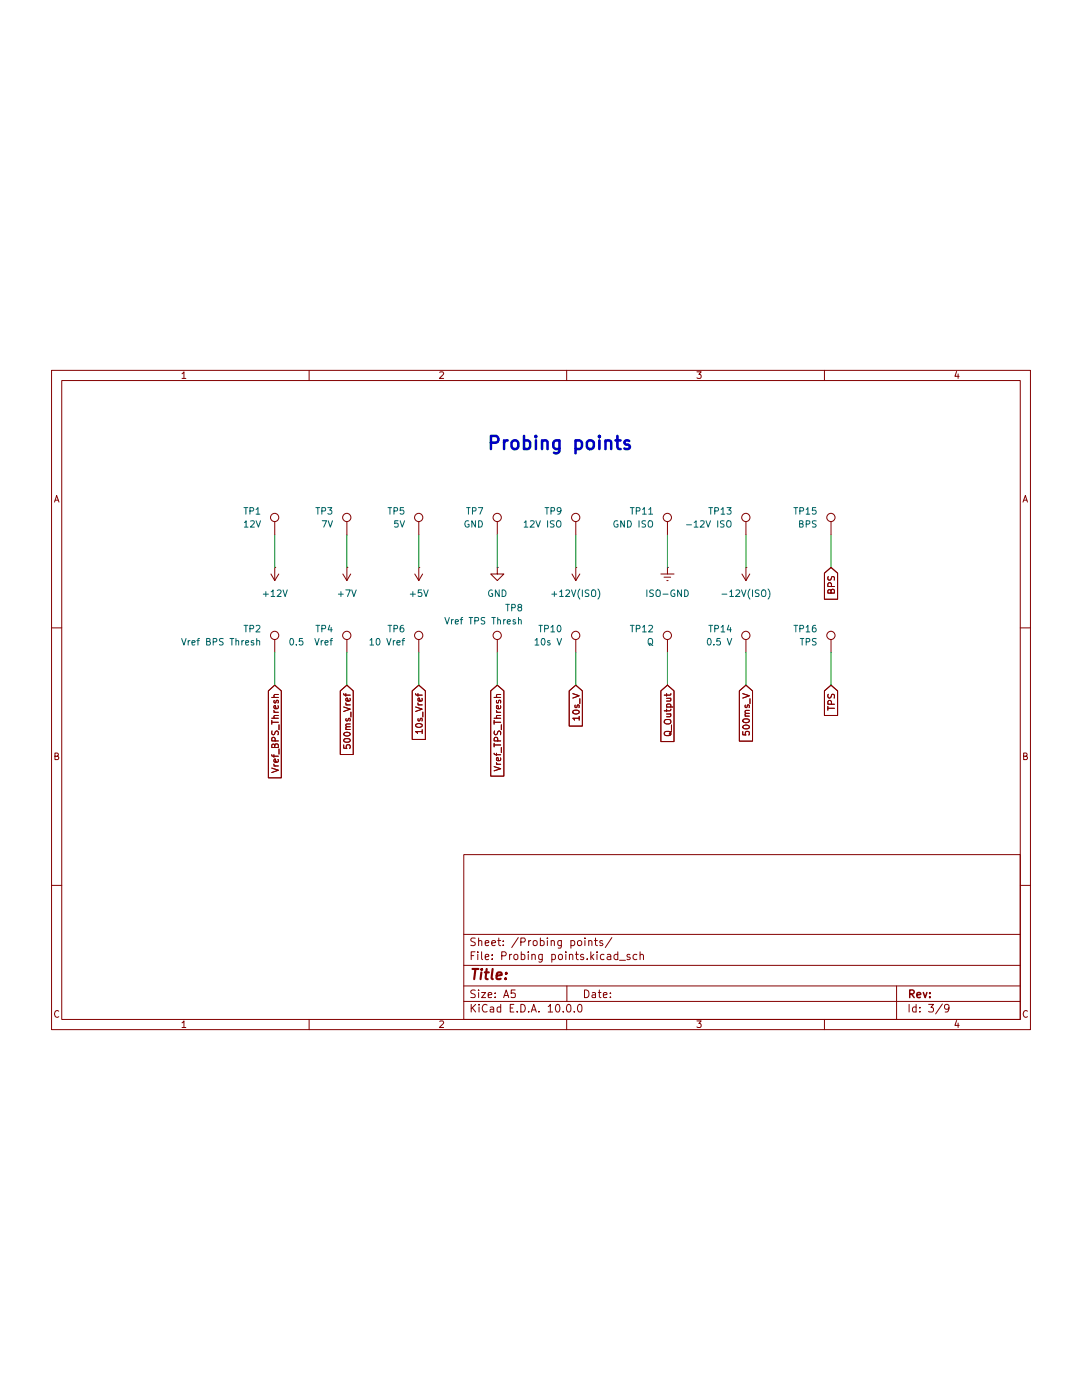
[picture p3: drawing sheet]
(kicad_sch
 (version 20260306)
 (generator "eeschema")
 (generator_version "10.0")
 (paper "A5")
 (lib_symbols
  (symbol "Connector:TestPoint"
   (pin_numbers (hide yes))
   (pin_names
    (offset 0.762) (hide yes)) (exclude_from_sim no) (in_bom yes) (on_board yes)
   (in_pos_files yes)
   (duplicate_pin_numbers_are_jumpers no)
   (property "Reference" "TP" (at 0 6.858 0) (show_name no) (do_not_autoplace no) (effects (font (size 1.27 1.27))))
   (property "Value" "TestPoint" (at 0 5.08 0) (show_name no) (do_not_autoplace no) (effects (font (size 1.27 1.27))))
   (property "Footprint" "" (at 5.08 0 0) (show_name no) (do_not_autoplace no) (hide yes) (effects (font (size 1.27 1.27))))
   (property "Datasheet" "" (at 5.08 0 0) (show_name no) (do_not_autoplace no) (hide yes) (effects (font (size 1.27 1.27))))
   (property "Description" "test point" (at 0 0 0) (show_name no) (do_not_autoplace no) (hide yes) (effects (font (size 1.27 1.27))))
   (symbol "TestPoint_0_1"
    (circle (center 0 3.302) (radius 0.762) (stroke (width 0) (type default)) (fill (type none))))
   (symbol "TestPoint_1_1"
    (pin passive line (at 0 0 90) (length 2.54) (name "1" (effects (font (size 1.27 1.27)))) (number "1" (effects (font (size 1.27 1.27))))))
   (embedded_fonts no))
  (symbol "power:+12V"
   (power global)
   (pin_numbers (hide yes))
   (pin_names
    (offset 0) (hide yes)) (exclude_from_sim no) (in_bom yes) (on_board yes)
   (in_pos_files yes)
   (duplicate_pin_numbers_are_jumpers no)
   (property "Reference" "#PWR" (at 0 -3.81 0) (show_name no) (do_not_autoplace no) (hide yes) (effects (font (size 1.27 1.27))))
   (property "Value" "+12V" (at 0 3.556 0) (show_name no) (do_not_autoplace no) (effects (font (size 1.27 1.27))))
   (property "Footprint" "" (at 0 0 0) (show_name no) (do_not_autoplace no) (hide yes) (effects (font (size 1.27 1.27))))
   (property "Datasheet" "" (at 0 0 0) (show_name no) (do_not_autoplace no) (hide yes) (effects (font (size 1.27 1.27))))
   (property "Description" "Power symbol creates a global label with name \"+12V\"" (at 0 0 0) (show_name no) (do_not_autoplace no) (hide yes) (effects (font (size 1.27 1.27))))
   (symbol "+12V_0_1"
    (polyline (pts (xy -0.762 1.27) (xy 0 2.54)) (stroke (width 0) (type default)) (fill (type none)))
    (polyline (pts (xy 0 2.54) (xy 0.762 1.27)) (stroke (width 0) (type default)) (fill (type none)))
    (polyline (pts (xy 0 0) (xy 0 2.54)) (stroke (width 0) (type default)) (fill (type none))))
   (symbol "+12V_1_1"
    (pin power_in line (at 0 0 90) (length 0) (name "" (effects (font (size 1.27 1.27)))) (number "1" (effects (font (size 1.27 1.27))))))
   (embedded_fonts no))
  (symbol "power:+5V"
   (power global)
   (pin_numbers (hide yes))
   (pin_names
    (offset 0) (hide yes)) (exclude_from_sim no) (in_bom yes) (on_board yes)
   (in_pos_files yes)
   (duplicate_pin_numbers_are_jumpers no)
   (property "Reference" "#PWR" (at 0 -3.81 0) (show_name no) (do_not_autoplace no) (hide yes) (effects (font (size 1.27 1.27))))
   (property "Value" "+5V" (at 0 3.556 0) (show_name no) (do_not_autoplace no) (effects (font (size 1.27 1.27))))
   (property "Footprint" "" (at 0 0 0) (show_name no) (do_not_autoplace no) (hide yes) (effects (font (size 1.27 1.27))))
   (property "Datasheet" "" (at 0 0 0) (show_name no) (do_not_autoplace no) (hide yes) (effects (font (size 1.27 1.27))))
   (property "Description" "Power symbol creates a global label with name \"+5V\"" (at 0 0 0) (show_name no) (do_not_autoplace no) (hide yes) (effects (font (size 1.27 1.27))))
   (symbol "+5V_0_1"
    (polyline (pts (xy -0.762 1.27) (xy 0 2.54)) (stroke (width 0) (type default)) (fill (type none)))
    (polyline (pts (xy 0 2.54) (xy 0.762 1.27)) (stroke (width 0) (type default)) (fill (type none)))
    (polyline (pts (xy 0 0) (xy 0 2.54)) (stroke (width 0) (type default)) (fill (type none))))
   (symbol "+5V_1_1"
    (pin power_in line (at 0 0 90) (length 0) (name "" (effects (font (size 1.27 1.27)))) (number "1" (effects (font (size 1.27 1.27))))))
   (embedded_fonts no))
  (symbol "power:GND"
   (power global)
   (pin_numbers (hide yes))
   (pin_names
    (offset 0) (hide yes)) (exclude_from_sim no) (in_bom yes) (on_board yes)
   (in_pos_files yes)
   (duplicate_pin_numbers_are_jumpers no)
   (property "Reference" "#PWR" (at 0 -6.35 0) (show_name no) (do_not_autoplace no) (hide yes) (effects (font (size 1.27 1.27))))
   (property "Value" "GND" (at 0 -3.81 0) (show_name no) (do_not_autoplace no) (effects (font (size 1.27 1.27))))
   (property "Footprint" "" (at 0 0 0) (show_name no) (do_not_autoplace no) (hide yes) (effects (font (size 1.27 1.27))))
   (property "Datasheet" "" (at 0 0 0) (show_name no) (do_not_autoplace no) (hide yes) (effects (font (size 1.27 1.27))))
   (property "Description" "Power symbol creates a global label with name \"GND\" , ground" (at 0 0 0) (show_name no) (do_not_autoplace no) (hide yes) (effects (font (size 1.27 1.27))))
   (symbol "GND_0_1"
    (polyline (pts (xy 0 0) (xy 0 -1.27) (xy 1.27 -1.27) (xy 0 -2.54) (xy -1.27 -1.27) (xy 0 -1.27)) (stroke (width 0) (type default)) (fill (type none))))
   (symbol "GND_1_1"
    (pin power_in line (at 0 0 270) (length 0) (name "" (effects (font (size 1.27 1.27)))) (number "1" (effects (font (size 1.27 1.27))))))
   (embedded_fonts no))
  (symbol "power:GNDREF"
   (power global)
   (pin_numbers (hide yes))
   (pin_names
    (offset 0) (hide yes)) (exclude_from_sim no) (in_bom yes) (on_board yes)
   (in_pos_files yes)
   (duplicate_pin_numbers_are_jumpers no)
   (property "Reference" "#PWR" (at 0 -6.35 0) (show_name no) (do_not_autoplace no) (hide yes) (effects (font (size 1.27 1.27))))
   (property "Value" "GNDREF" (at 0 -3.81 0) (show_name no) (do_not_autoplace no) (effects (font (size 1.27 1.27))))
   (property "Footprint" "" (at 0 0 0) (show_name no) (do_not_autoplace no) (hide yes) (effects (font (size 1.27 1.27))))
   (property "Datasheet" "" (at 0 0 0) (show_name no) (do_not_autoplace no) (hide yes) (effects (font (size 1.27 1.27))))
   (property "Description" "Power symbol creates a global label with name \"GNDREF\" , reference supply ground" (at 0 0 0) (show_name no) (do_not_autoplace no) (hide yes) (effects (font (size 1.27 1.27))))
   (symbol "GNDREF_0_1"
    (polyline (pts (xy -0.635 -1.905) (xy 0.635 -1.905)) (stroke (width 0) (type default)) (fill (type none)))
    (polyline (pts (xy -0.127 -2.54) (xy 0.127 -2.54)) (stroke (width 0) (type default)) (fill (type none)))
    (polyline (pts (xy 0 -1.27) (xy 0 0)) (stroke (width 0) (type default)) (fill (type none)))
    (polyline (pts (xy 1.27 -1.27) (xy -1.27 -1.27)) (stroke (width 0) (type default)) (fill (type none))))
   (symbol "GNDREF_1_1"
    (pin power_in line (at 0 0 270) (length 0) (name "" (effects (font (size 1.27 1.27)))) (number "1" (effects (font (size 1.27 1.27))))))
   (embedded_fonts no)))
 (text "Probing points\n"
  (exclude_from_sim no)
  (at 108.712 24.384 0)
  (effects (font (size 2.54 2.54) (thickness 0.508)
    (bold yes))))
 (wire
  (pts (xy 96.52 71.12) (xy 96.52 64.77))
  (stroke (width 0) (type default)))
 (wire
  (pts (xy 144.78 41.91) (xy 144.78 48.26))
  (stroke (width 0) (type default)))
 (wire
  (pts (xy 161.29 71.12) (xy 161.29 64.77))
  (stroke (width 0) (type default)))
 (wire
  (pts (xy 129.54 64.77) (xy 129.54 71.12))
  (stroke (width 0) (type default)))
 (wire
  (pts (xy 81.28 48.26) (xy 81.28 41.91))
  (stroke (width 0) (type default)))
 (wire
  (pts (xy 81.28 71.12) (xy 81.28 64.77))
  (stroke (width 0) (type default)))
 (wire
  (pts (xy 96.52 48.26) (xy 96.52 41.91))
  (stroke (width 0) (type default)))
 (wire
  (pts (xy 144.78 64.77) (xy 144.78 71.12))
  (stroke (width 0) (type default)))
 (wire
  (pts (xy 111.76 64.77) (xy 111.76 71.12))
  (stroke (width 0) (type default)))
 (wire
  (pts (xy 129.54 41.91) (xy 129.54 48.26))
  (stroke (width 0) (type default)))
 (wire
  (pts (xy 67.31 48.26) (xy 67.31 41.91))
  (stroke (width 0) (type default)))
 (wire
  (pts (xy 53.34 48.26) (xy 53.34 41.91))
  (stroke (width 0) (type default)))
 (wire
  (pts (xy 161.29 48.26) (xy 161.29 41.91))
  (stroke (width 0) (type default)))
 (wire
  (pts (xy 111.76 41.91) (xy 111.76 48.26))
  (stroke (width 0) (type default)))
 (wire
  (pts (xy 67.31 71.12) (xy 67.31 64.77))
  (stroke (width 0) (type default)))
 (wire
  (pts (xy 53.34 71.12) (xy 53.34 64.77))
  (stroke (width 0) (type default)))
 (global_label "500ms_Vref"
  (shape input)
  (at 67.31 71.12 270)
  (fields_autoplaced yes)
  (effects (font (size 1.27 1.27)) (justify right))
  (property "Intersheetrefs" "${INTERSHEET_REFS}" (at 67.31 85.1118 90) (hide yes) (show_name no) (do_not_autoplace no) (effects (font (size 1.27 1.27)) (justify right))))
 (global_label "TPS"
  (shape input)
  (at 161.29 71.12 270)
  (fields_autoplaced yes)
  (effects (font (size 1.27 1.27)) (justify right))
  (property "Intersheetrefs" "${INTERSHEET_REFS}" (at 161.29 77.5523 90) (hide yes) (show_name no) (do_not_autoplace no) (effects (font (size 1.27 1.27)) (justify right))))
 (global_label "BPS"
  (shape input)
  (at 161.29 48.26 270)
  (fields_autoplaced yes)
  (effects (font (size 1.27 1.27)) (justify right))
  (property "Intersheetrefs" "${INTERSHEET_REFS}" (at 161.29 54.9947 90) (hide yes) (show_name no) (do_not_autoplace no) (effects (font (size 1.27 1.27)) (justify right))))
 (global_label "10s_V"
  (shape input)
  (at 111.76 71.12 270)
  (fields_autoplaced yes)
  (effects (font (size 1.27 1.27)) (justify right))
  (property "Intersheetrefs" "${INTERSHEET_REFS}" (at 111.76 79.6085 90) (hide yes) (show_name no) (do_not_autoplace no) (effects (font (size 1.27 1.27)) (justify right))))
 (global_label "Vref_TPS_Thresh"
  (shape input)
  (at 96.52 71.12 270)
  (fields_autoplaced yes)
  (effects (font (size 1.27 1.27)) (justify right))
  (property "Intersheetrefs" "${INTERSHEET_REFS}" (at 96.52 89.3451 90) (hide yes) (show_name no) (do_not_autoplace no) (effects (font (size 1.27 1.27)) (justify right))))
 (global_label "Vref_BPS_Thresh"
  (shape input)
  (at 53.34 71.12 270)
  (fields_autoplaced yes)
  (effects (font (size 1.27 1.27)) (justify right))
  (property "Intersheetrefs" "${INTERSHEET_REFS}" (at 53.34 89.6475 90) (hide yes) (show_name no) (do_not_autoplace no) (effects (font (size 1.27 1.27)) (justify right))))
 (global_label "500ms_V"
  (shape input)
  (at 144.78 71.12 270)
  (fields_autoplaced yes)
  (effects (font (size 1.27 1.27)) (justify right))
  (property "Intersheetrefs" "${INTERSHEET_REFS}" (at 144.78 82.5113 90) (hide yes) (show_name no) (do_not_autoplace no) (effects (font (size 1.27 1.27)) (justify right))))
 (global_label "Q_Output"
  (shape input)
  (at 129.54 71.12 270)
  (fields_autoplaced yes)
  (effects (font (size 1.27 1.27)) (justify right))
  (property "Intersheetrefs" "${INTERSHEET_REFS}" (at 129.54 82.6322 90) (hide yes) (show_name no) (do_not_autoplace no) (effects (font (size 1.27 1.27)) (justify right))))
 (global_label "10s_Vref"
  (shape input)
  (at 81.28 71.12 270)
  (fields_autoplaced yes)
  (effects (font (size 1.27 1.27)) (justify right))
  (property "Intersheetrefs" "${INTERSHEET_REFS}" (at 81.28 82.209 90) (hide yes) (show_name no) (do_not_autoplace no) (effects (font (size 1.27 1.27)) (justify right))))
 (symbol
  (lib_id "Connector:TestPoint")
  (at 81.28 41.91 0)
  (mirror y)
  (unit 1)
  (body_style 1)
  (exclude_from_sim no)
  (in_bom yes)
  (on_board yes)
  (in_pos_files yes)
  (dnp no)
  (property "Reference" "TP5" (at 78.74 37.3379 0) (show_name no) (do_not_autoplace no) (effects (font (size 1.27 1.27)) (justify left)))
  (property "Value" "5V" (at 78.74 39.8779 0) (show_name no) (do_not_autoplace no) (effects (font (size 1.27 1.27)) (justify left)))
  (property "Footprint" "TestPoint:TestPoint_Pad_D1.0mm" (at 76.2 41.91 0) (hide yes) (show_name no) (do_not_autoplace no) (effects (font (size 1.27 1.27))))
  (property "Datasheet" "" (at 76.2 41.91 0) (hide yes) (show_name no) (do_not_autoplace no) (effects (font (size 1.27 1.27))))
  (property "Description" "test point" (at 81.28 41.91 0) (hide yes) (show_name no) (do_not_autoplace no) (effects (font (size 1.27 1.27))))
  (property "Sim.Type" "" (at 81.28 41.91 0) (hide yes) (show_name no) (do_not_autoplace no) (effects (font (size 1.27 1.27))))
  (pin "1"))
 (symbol
  (lib_id "Connector:TestPoint")
  (at 144.78 64.77 0)
  (mirror y)
  (unit 1)
  (body_style 1)
  (exclude_from_sim no)
  (in_bom yes)
  (on_board yes)
  (in_pos_files yes)
  (dnp no)
  (property "Reference" "TP14" (at 142.24 60.1979 0) (show_name no) (do_not_autoplace no) (effects (font (size 1.27 1.27)) (justify left)))
  (property "Value" "0.5 V" (at 142.24 62.7379 0) (show_name no) (do_not_autoplace no) (effects (font (size 1.27 1.27)) (justify left)))
  (property "Footprint" "TestPoint:TestPoint_Pad_D1.0mm" (at 139.7 64.77 0) (hide yes) (show_name no) (do_not_autoplace no) (effects (font (size 1.27 1.27))))
  (property "Datasheet" "" (at 139.7 64.77 0) (hide yes) (show_name no) (do_not_autoplace no) (effects (font (size 1.27 1.27))))
  (property "Description" "test point" (at 144.78 64.77 0) (hide yes) (show_name no) (do_not_autoplace no) (effects (font (size 1.27 1.27))))
  (property "Sim.Type" "" (at 144.78 64.77 0) (hide yes) (show_name no) (do_not_autoplace no) (effects (font (size 1.27 1.27))))
  (pin "1"))
 (symbol
  (lib_id "Connector:TestPoint")
  (at 81.28 64.77 0)
  (mirror y)
  (unit 1)
  (body_style 1)
  (exclude_from_sim no)
  (in_bom yes)
  (on_board yes)
  (in_pos_files yes)
  (dnp no)
  (property "Reference" "TP6" (at 78.74 60.1979 0) (show_name no) (do_not_autoplace no) (effects (font (size 1.27 1.27)) (justify left)))
  (property "Value" "10 Vref" (at 78.74 62.7379 0) (show_name no) (do_not_autoplace no) (effects (font (size 1.27 1.27)) (justify left)))
  (property "Footprint" "TestPoint:TestPoint_Pad_D1.0mm" (at 76.2 64.77 0) (hide yes) (show_name no) (do_not_autoplace no) (effects (font (size 1.27 1.27))))
  (property "Datasheet" "" (at 76.2 64.77 0) (hide yes) (show_name no) (do_not_autoplace no) (effects (font (size 1.27 1.27))))
  (property "Description" "test point" (at 81.28 64.77 0) (hide yes) (show_name no) (do_not_autoplace no) (effects (font (size 1.27 1.27))))
  (property "Sim.Type" "" (at 81.28 64.77 0) (hide yes) (show_name no) (do_not_autoplace no) (effects (font (size 1.27 1.27))))
  (pin "1"))
 (symbol
  (lib_id "Connector:TestPoint")
  (at 161.29 64.77 0)
  (mirror y)
  (unit 1)
  (body_style 1)
  (exclude_from_sim no)
  (in_bom yes)
  (on_board yes)
  (in_pos_files yes)
  (dnp no)
  (property "Reference" "TP16" (at 158.75 60.1979 0) (show_name no) (do_not_autoplace no) (effects (font (size 1.27 1.27)) (justify left)))
  (property "Value" "TPS" (at 158.75 62.7379 0) (show_name no) (do_not_autoplace no) (effects (font (size 1.27 1.27)) (justify left)))
  (property "Footprint" "TestPoint:TestPoint_Pad_D1.0mm" (at 156.21 64.77 0) (hide yes) (show_name no) (do_not_autoplace no) (effects (font (size 1.27 1.27))))
  (property "Datasheet" "" (at 156.21 64.77 0) (hide yes) (show_name no) (do_not_autoplace no) (effects (font (size 1.27 1.27))))
  (property "Description" "test point" (at 161.29 64.77 0) (hide yes) (show_name no) (do_not_autoplace no) (effects (font (size 1.27 1.27))))
  (property "Sim.Type" "" (at 161.29 64.77 0) (hide yes) (show_name no) (do_not_autoplace no) (effects (font (size 1.27 1.27))))
  (pin "1"))
 (symbol
  (lib_id "power:GNDREF")
  (at 129.54 48.26 0)
  (mirror y)
  (unit 1)
  (body_style 1)
  (exclude_from_sim no)
  (in_bom yes)
  (on_board yes)
  (in_pos_files yes)
  (dnp no)
  (fields_autoplaced yes)
  (property "Reference" "#PWR036" (at 129.54 54.61 0) (hide yes) (show_name no) (do_not_autoplace no) (effects (font (size 1.27 1.27))))
  (property "Value" "ISO-GND" (at 129.54 53.34 0) (show_name no) (do_not_autoplace no) (effects (font (size 1.27 1.27))))
  (property "Footprint" "" (at 129.54 48.26 0) (hide yes) (show_name no) (do_not_autoplace no) (effects (font (size 1.27 1.27))))
  (property "Datasheet" "" (at 129.54 48.26 0) (hide yes) (show_name no) (do_not_autoplace no) (effects (font (size 1.27 1.27))))
  (property "Description" "Power symbol creates a global label with name \"GNDREF\" , reference supply ground" (at 129.54 48.26 0) (hide yes) (show_name no) (do_not_autoplace no) (effects (font (size 1.27 1.27))))
  (pin "1"))
 (symbol
  (lib_id "Connector:TestPoint")
  (at 53.34 64.77 0)
  (mirror y)
  (unit 1)
  (body_style 1)
  (exclude_from_sim no)
  (in_bom yes)
  (on_board yes)
  (in_pos_files yes)
  (dnp no)
  (property "Reference" "TP2" (at 50.8 60.1979 0) (show_name no) (do_not_autoplace no) (effects (font (size 1.27 1.27)) (justify left)))
  (property "Value" "Vref BPS Thresh" (at 50.8 62.7379 0) (show_name no) (do_not_autoplace no) (effects (font (size 1.27 1.27)) (justify left)))
  (property "Footprint" "TestPoint:TestPoint_Pad_D1.0mm" (at 48.26 64.77 0) (hide yes) (show_name no) (do_not_autoplace no) (effects (font (size 1.27 1.27))))
  (property "Datasheet" "" (at 48.26 64.77 0) (hide yes) (show_name no) (do_not_autoplace no) (effects (font (size 1.27 1.27))))
  (property "Description" "test point" (at 53.34 64.77 0) (hide yes) (show_name no) (do_not_autoplace no) (effects (font (size 1.27 1.27))))
  (property "Sim.Type" "" (at 53.34 64.77 0) (hide yes) (show_name no) (do_not_autoplace no) (effects (font (size 1.27 1.27))))
  (pin "1"))
 (symbol
  (lib_id "Connector:TestPoint")
  (at 111.76 41.91 0)
  (mirror y)
  (unit 1)
  (body_style 1)
  (exclude_from_sim no)
  (in_bom yes)
  (on_board yes)
  (in_pos_files yes)
  (dnp no)
  (property "Reference" "TP9" (at 109.22 37.3379 0) (show_name no) (do_not_autoplace no) (effects (font (size 1.27 1.27)) (justify left)))
  (property "Value" "12V ISO" (at 109.22 39.8779 0) (show_name no) (do_not_autoplace no) (effects (font (size 1.27 1.27)) (justify left)))
  (property "Footprint" "TestPoint:TestPoint_Pad_D1.0mm" (at 106.68 41.91 0) (hide yes) (show_name no) (do_not_autoplace no) (effects (font (size 1.27 1.27))))
  (property "Datasheet" "" (at 106.68 41.91 0) (hide yes) (show_name no) (do_not_autoplace no) (effects (font (size 1.27 1.27))))
  (property "Description" "test point" (at 111.76 41.91 0) (hide yes) (show_name no) (do_not_autoplace no) (effects (font (size 1.27 1.27))))
  (property "Sim.Type" "" (at 111.76 41.91 0) (hide yes) (show_name no) (do_not_autoplace no) (effects (font (size 1.27 1.27))))
  (pin "1"))
 (symbol
  (lib_id "power:+12V")
  (at 111.76 48.26 0)
  (mirror x)
  (unit 1)
  (body_style 1)
  (exclude_from_sim no)
  (in_bom yes)
  (on_board yes)
  (in_pos_files yes)
  (dnp no)
  (fields_autoplaced yes)
  (property "Reference" "#PWR035" (at 111.76 44.45 0) (hide yes) (show_name no) (do_not_autoplace no) (effects (font (size 1.27 1.27))))
  (property "Value" "+12V(ISO)" (at 111.76 53.34 0) (show_name no) (do_not_autoplace no) (effects (font (size 1.27 1.27))))
  (property "Footprint" "" (at 111.76 48.26 0) (hide yes) (show_name no) (do_not_autoplace no) (effects (font (size 1.27 1.27))))
  (property "Datasheet" "" (at 111.76 48.26 0) (hide yes) (show_name no) (do_not_autoplace no) (effects (font (size 1.27 1.27))))
  (property "Description" "Power symbol creates a global label with name \"+12V\"" (at 111.76 48.26 0) (hide yes) (show_name no) (do_not_autoplace no) (effects (font (size 1.27 1.27))))
  (pin "1"))
 (symbol
  (lib_id "Connector:TestPoint")
  (at 96.52 41.91 0)
  (mirror y)
  (unit 1)
  (body_style 1)
  (exclude_from_sim no)
  (in_bom yes)
  (on_board yes)
  (in_pos_files yes)
  (dnp no)
  (property "Reference" "TP7" (at 93.98 37.3379 0) (show_name no) (do_not_autoplace no) (effects (font (size 1.27 1.27)) (justify left)))
  (property "Value" "GND" (at 93.98 39.8779 0) (show_name no) (do_not_autoplace no) (effects (font (size 1.27 1.27)) (justify left)))
  (property "Footprint" "TestPoint:TestPoint_Pad_D1.0mm" (at 91.44 41.91 0) (hide yes) (show_name no) (do_not_autoplace no) (effects (font (size 1.27 1.27))))
  (property "Datasheet" "" (at 91.44 41.91 0) (hide yes) (show_name no) (do_not_autoplace no) (effects (font (size 1.27 1.27))))
  (property "Description" "test point" (at 96.52 41.91 0) (hide yes) (show_name no) (do_not_autoplace no) (effects (font (size 1.27 1.27))))
  (property "Sim.Type" "" (at 96.52 41.91 0) (hide yes) (show_name no) (do_not_autoplace no) (effects (font (size 1.27 1.27))))
  (pin "1"))
 (symbol
  (lib_id "Connector:TestPoint")
  (at 144.78 41.91 0)
  (mirror y)
  (unit 1)
  (body_style 1)
  (exclude_from_sim no)
  (in_bom yes)
  (on_board yes)
  (in_pos_files yes)
  (dnp no)
  (property "Reference" "TP13" (at 142.24 37.3379 0) (show_name no) (do_not_autoplace no) (effects (font (size 1.27 1.27)) (justify left)))
  (property "Value" "-12V ISO" (at 142.24 39.8779 0) (show_name no) (do_not_autoplace no) (effects (font (size 1.27 1.27)) (justify left)))
  (property "Footprint" "TestPoint:TestPoint_Pad_D1.0mm" (at 139.7 41.91 0) (hide yes) (show_name no) (do_not_autoplace no) (effects (font (size 1.27 1.27))))
  (property "Datasheet" "" (at 139.7 41.91 0) (hide yes) (show_name no) (do_not_autoplace no) (effects (font (size 1.27 1.27))))
  (property "Description" "test point" (at 144.78 41.91 0) (hide yes) (show_name no) (do_not_autoplace no) (effects (font (size 1.27 1.27))))
  (property "Sim.Type" "" (at 144.78 41.91 0) (hide yes) (show_name no) (do_not_autoplace no) (effects (font (size 1.27 1.27))))
  (pin "1"))
 (symbol
  (lib_id "power:+12V")
  (at 144.78 48.26 0)
  (mirror x)
  (unit 1)
  (body_style 1)
  (exclude_from_sim no)
  (in_bom yes)
  (on_board yes)
  (in_pos_files yes)
  (dnp no)
  (fields_autoplaced yes)
  (property "Reference" "#PWR037" (at 144.78 44.45 0) (hide yes) (show_name no) (do_not_autoplace no) (effects (font (size 1.27 1.27))))
  (property "Value" "-12V(ISO)" (at 144.78 53.34 0) (show_name no) (do_not_autoplace no) (effects (font (size 1.27 1.27))))
  (property "Footprint" "" (at 144.78 48.26 0) (hide yes) (show_name no) (do_not_autoplace no) (effects (font (size 1.27 1.27))))
  (property "Datasheet" "" (at 144.78 48.26 0) (hide yes) (show_name no) (do_not_autoplace no) (effects (font (size 1.27 1.27))))
  (property "Description" "Power symbol creates a global label with name \"+12V\"" (at 144.78 48.26 0) (hide yes) (show_name no) (do_not_autoplace no) (effects (font (size 1.27 1.27))))
  (pin "1"))
 (symbol
  (lib_id "Connector:TestPoint")
  (at 129.54 41.91 0)
  (mirror y)
  (unit 1)
  (body_style 1)
  (exclude_from_sim no)
  (in_bom yes)
  (on_board yes)
  (in_pos_files yes)
  (dnp no)
  (property "Reference" "TP11" (at 127 37.3379 0) (show_name no) (do_not_autoplace no) (effects (font (size 1.27 1.27)) (justify left)))
  (property "Value" "GND ISO" (at 127 39.8779 0) (show_name no) (do_not_autoplace no) (effects (font (size 1.27 1.27)) (justify left)))
  (property "Footprint" "TestPoint:TestPoint_Pad_D1.0mm" (at 124.46 41.91 0) (hide yes) (show_name no) (do_not_autoplace no) (effects (font (size 1.27 1.27))))
  (property "Datasheet" "" (at 124.46 41.91 0) (hide yes) (show_name no) (do_not_autoplace no) (effects (font (size 1.27 1.27))))
  (property "Description" "test point" (at 129.54 41.91 0) (hide yes) (show_name no) (do_not_autoplace no) (effects (font (size 1.27 1.27))))
  (property "Sim.Type" "" (at 129.54 41.91 0) (hide yes) (show_name no) (do_not_autoplace no) (effects (font (size 1.27 1.27))))
  (pin "1"))
 (symbol
  (lib_id "Connector:TestPoint")
  (at 161.29 41.91 0)
  (mirror y)
  (unit 1)
  (body_style 1)
  (exclude_from_sim no)
  (in_bom yes)
  (on_board yes)
  (in_pos_files yes)
  (dnp no)
  (property "Reference" "TP15" (at 158.75 37.3379 0) (show_name no) (do_not_autoplace no) (effects (font (size 1.27 1.27)) (justify left)))
  (property "Value" "BPS" (at 158.75 39.8779 0) (show_name no) (do_not_autoplace no) (effects (font (size 1.27 1.27)) (justify left)))
  (property "Footprint" "TestPoint:TestPoint_Pad_D1.0mm" (at 156.21 41.91 0) (hide yes) (show_name no) (do_not_autoplace no) (effects (font (size 1.27 1.27))))
  (property "Datasheet" "" (at 156.21 41.91 0) (hide yes) (show_name no) (do_not_autoplace no) (effects (font (size 1.27 1.27))))
  (property "Description" "test point" (at 161.29 41.91 0) (hide yes) (show_name no) (do_not_autoplace no) (effects (font (size 1.27 1.27))))
  (property "Sim.Type" "" (at 161.29 41.91 0) (hide yes) (show_name no) (do_not_autoplace no) (effects (font (size 1.27 1.27))))
  (pin "1"))
 (symbol
  (lib_id "Connector:TestPoint")
  (at 96.52 64.77 0)
  (mirror y)
  (unit 1)
  (body_style 1)
  (exclude_from_sim no)
  (in_bom yes)
  (on_board yes)
  (in_pos_files yes)
  (dnp no)
  (property "Reference" "TP8" (at 101.6 56.134 0) (show_name no) (do_not_autoplace no) (effects (font (size 1.27 1.27)) (justify left)))
  (property "Value" "Vref TPS Thresh" (at 101.6 58.674 0) (show_name no) (do_not_autoplace no) (effects (font (size 1.27 1.27)) (justify left)))
  (property "Footprint" "TestPoint:TestPoint_Pad_D1.0mm" (at 91.44 64.77 0) (hide yes) (show_name no) (do_not_autoplace no) (effects (font (size 1.27 1.27))))
  (property "Datasheet" "" (at 91.44 64.77 0) (hide yes) (show_name no) (do_not_autoplace no) (effects (font (size 1.27 1.27))))
  (property "Description" "test point" (at 96.52 64.77 0) (hide yes) (show_name no) (do_not_autoplace no) (effects (font (size 1.27 1.27))))
  (property "Sim.Type" "" (at 96.52 64.77 0) (hide yes) (show_name no) (do_not_autoplace no) (effects (font (size 1.27 1.27))))
  (pin "1"))
 (symbol
  (lib_id "Connector:TestPoint")
  (at 53.34 41.91 0)
  (mirror y)
  (unit 1)
  (body_style 1)
  (exclude_from_sim no)
  (in_bom yes)
  (on_board yes)
  (in_pos_files yes)
  (dnp no)
  (property "Reference" "TP1" (at 50.8 37.3379 0) (show_name no) (do_not_autoplace no) (effects (font (size 1.27 1.27)) (justify left)))
  (property "Value" "12V" (at 50.8 39.8779 0) (show_name no) (do_not_autoplace no) (effects (font (size 1.27 1.27)) (justify left)))
  (property "Footprint" "TestPoint:TestPoint_Pad_D1.0mm" (at 48.26 41.91 0) (hide yes) (show_name no) (do_not_autoplace no) (effects (font (size 1.27 1.27))))
  (property "Datasheet" "" (at 48.26 41.91 0) (hide yes) (show_name no) (do_not_autoplace no) (effects (font (size 1.27 1.27))))
  (property "Description" "test point" (at 53.34 41.91 0) (hide yes) (show_name no) (do_not_autoplace no) (effects (font (size 1.27 1.27))))
  (property "Sim.Type" "" (at 53.34 41.91 0) (hide yes) (show_name no) (do_not_autoplace no) (effects (font (size 1.27 1.27))))
  (pin "1"))
 (symbol
  (lib_id "Connector:TestPoint")
  (at 67.31 64.77 0)
  (mirror y)
  (unit 1)
  (body_style 1)
  (exclude_from_sim no)
  (in_bom yes)
  (on_board yes)
  (in_pos_files yes)
  (dnp no)
  (property "Reference" "TP4" (at 64.77 60.1979 0) (show_name no) (do_not_autoplace no) (effects (font (size 1.27 1.27)) (justify left)))
  (property "Value" "0.5  Vref" (at 64.77 62.7379 0) (show_name no) (do_not_autoplace no) (effects (font (size 1.27 1.27)) (justify left)))
  (property "Footprint" "TestPoint:TestPoint_Pad_D1.0mm" (at 62.23 64.77 0) (hide yes) (show_name no) (do_not_autoplace no) (effects (font (size 1.27 1.27))))
  (property "Datasheet" "" (at 62.23 64.77 0) (hide yes) (show_name no) (do_not_autoplace no) (effects (font (size 1.27 1.27))))
  (property "Description" "test point" (at 67.31 64.77 0) (hide yes) (show_name no) (do_not_autoplace no) (effects (font (size 1.27 1.27))))
  (property "Sim.Type" "" (at 67.31 64.77 0) (hide yes) (show_name no) (do_not_autoplace no) (effects (font (size 1.27 1.27))))
  (pin "1"))
 (symbol
  (lib_id "Connector:TestPoint")
  (at 67.31 41.91 0)
  (mirror y)
  (unit 1)
  (body_style 1)
  (exclude_from_sim no)
  (in_bom yes)
  (on_board yes)
  (in_pos_files yes)
  (dnp no)
  (property "Reference" "TP3" (at 64.77 37.3379 0) (show_name no) (do_not_autoplace no) (effects (font (size 1.27 1.27)) (justify left)))
  (property "Value" "7V" (at 64.77 39.8779 0) (show_name no) (do_not_autoplace no) (effects (font (size 1.27 1.27)) (justify left)))
  (property "Footprint" "TestPoint:TestPoint_Pad_D1.0mm" (at 62.23 41.91 0) (hide yes) (show_name no) (do_not_autoplace no) (effects (font (size 1.27 1.27))))
  (property "Datasheet" "" (at 62.23 41.91 0) (hide yes) (show_name no) (do_not_autoplace no) (effects (font (size 1.27 1.27))))
  (property "Description" "test point" (at 67.31 41.91 0) (hide yes) (show_name no) (do_not_autoplace no) (effects (font (size 1.27 1.27))))
  (property "Sim.Type" "" (at 67.31 41.91 0) (hide yes) (show_name no) (do_not_autoplace no) (effects (font (size 1.27 1.27))))
  (pin "1"))
 (symbol
  (lib_id "power:+5V")
  (at 53.34 48.26 180)
  (unit 1)
  (body_style 1)
  (exclude_from_sim no)
  (in_bom yes)
  (on_board yes)
  (in_pos_files yes)
  (dnp no)
  (fields_autoplaced yes)
  (property "Reference" "#PWR031" (at 53.34 44.45 0) (hide yes) (show_name no) (do_not_autoplace no) (effects (font (size 1.27 1.27))))
  (property "Value" "+12V" (at 53.34 53.34 0) (show_name no) (do_not_autoplace no) (effects (font (size 1.27 1.27))))
  (property "Footprint" "" (at 53.34 48.26 0) (hide yes) (show_name no) (do_not_autoplace no) (effects (font (size 1.27 1.27))))
  (property "Datasheet" "" (at 53.34 48.26 0) (hide yes) (show_name no) (do_not_autoplace no) (effects (font (size 1.27 1.27))))
  (property "Description" "Power symbol creates a global label with name \"+5V\"" (at 53.34 48.26 0) (hide yes) (show_name no) (do_not_autoplace no) (effects (font (size 1.27 1.27))))
  (pin "1"))
 (symbol
  (lib_id "power:+5V")
  (at 81.28 48.26 180)
  (unit 1)
  (body_style 1)
  (exclude_from_sim no)
  (in_bom yes)
  (on_board yes)
  (in_pos_files yes)
  (dnp no)
  (fields_autoplaced yes)
  (property "Reference" "#PWR033" (at 81.28 44.45 0) (hide yes) (show_name no) (do_not_autoplace no) (effects (font (size 1.27 1.27))))
  (property "Value" "+5V" (at 81.28 53.34 0) (show_name no) (do_not_autoplace no) (effects (font (size 1.27 1.27))))
  (property "Footprint" "" (at 81.28 48.26 0) (hide yes) (show_name no) (do_not_autoplace no) (effects (font (size 1.27 1.27))))
  (property "Datasheet" "" (at 81.28 48.26 0) (hide yes) (show_name no) (do_not_autoplace no) (effects (font (size 1.27 1.27))))
  (property "Description" "Power symbol creates a global label with name \"+5V\"" (at 81.28 48.26 0) (hide yes) (show_name no) (do_not_autoplace no) (effects (font (size 1.27 1.27))))
  (pin "1"))
 (symbol
  (lib_id "Connector:TestPoint")
  (at 111.76 64.77 0)
  (mirror y)
  (unit 1)
  (body_style 1)
  (exclude_from_sim no)
  (in_bom yes)
  (on_board yes)
  (in_pos_files yes)
  (dnp no)
  (property "Reference" "TP10" (at 109.22 60.1979 0) (show_name no) (do_not_autoplace no) (effects (font (size 1.27 1.27)) (justify left)))
  (property "Value" "10s V" (at 109.22 62.7379 0) (show_name no) (do_not_autoplace no) (effects (font (size 1.27 1.27)) (justify left)))
  (property "Footprint" "TestPoint:TestPoint_Pad_D1.0mm" (at 106.68 64.77 0) (hide yes) (show_name no) (do_not_autoplace no) (effects (font (size 1.27 1.27))))
  (property "Datasheet" "" (at 106.68 64.77 0) (hide yes) (show_name no) (do_not_autoplace no) (effects (font (size 1.27 1.27))))
  (property "Description" "test point" (at 111.76 64.77 0) (hide yes) (show_name no) (do_not_autoplace no) (effects (font (size 1.27 1.27))))
  (property "Sim.Type" "" (at 111.76 64.77 0) (hide yes) (show_name no) (do_not_autoplace no) (effects (font (size 1.27 1.27))))
  (pin "1"))
 (symbol
  (lib_id "Connector:TestPoint")
  (at 129.54 64.77 0)
  (mirror y)
  (unit 1)
  (body_style 1)
  (exclude_from_sim no)
  (in_bom yes)
  (on_board yes)
  (in_pos_files yes)
  (dnp no)
  (property "Reference" "TP12" (at 127 60.1979 0) (show_name no) (do_not_autoplace no) (effects (font (size 1.27 1.27)) (justify left)))
  (property "Value" "Q" (at 127 62.7379 0) (show_name no) (do_not_autoplace no) (effects (font (size 1.27 1.27)) (justify left)))
  (property "Footprint" "TestPoint:TestPoint_Pad_D1.0mm" (at 124.46 64.77 0) (hide yes) (show_name no) (do_not_autoplace no) (effects (font (size 1.27 1.27))))
  (property "Datasheet" "" (at 124.46 64.77 0) (hide yes) (show_name no) (do_not_autoplace no) (effects (font (size 1.27 1.27))))
  (property "Description" "test point" (at 129.54 64.77 0) (hide yes) (show_name no) (do_not_autoplace no) (effects (font (size 1.27 1.27))))
  (property "Sim.Type" "" (at 129.54 64.77 0) (hide yes) (show_name no) (do_not_autoplace no) (effects (font (size 1.27 1.27))))
  (pin "1"))
 (symbol
  (lib_id "power:GND")
  (at 96.52 48.26 0)
  (unit 1)
  (body_style 1)
  (exclude_from_sim no)
  (in_bom yes)
  (on_board yes)
  (in_pos_files yes)
  (dnp no)
  (fields_autoplaced yes)
  (property "Reference" "#PWR034" (at 96.52 54.61 0) (hide yes) (show_name no) (do_not_autoplace no) (effects (font (size 1.27 1.27))))
  (property "Value" "GND" (at 96.52 53.34 0) (show_name no) (do_not_autoplace no) (effects (font (size 1.27 1.27))))
  (property "Footprint" "" (at 96.52 48.26 0) (hide yes) (show_name no) (do_not_autoplace no) (effects (font (size 1.27 1.27))))
  (property "Datasheet" "" (at 96.52 48.26 0) (hide yes) (show_name no) (do_not_autoplace no) (effects (font (size 1.27 1.27))))
  (property "Description" "Power symbol creates a global label with name \"GND\" , ground" (at 96.52 48.26 0) (hide yes) (show_name no) (do_not_autoplace no) (effects (font (size 1.27 1.27))))
  (pin "1"))
 (symbol
  (lib_id "power:+5V")
  (at 67.31 48.26 180)
  (unit 1)
  (body_style 1)
  (exclude_from_sim no)
  (in_bom yes)
  (on_board yes)
  (in_pos_files yes)
  (dnp no)
  (fields_autoplaced yes)
  (property "Reference" "#PWR032" (at 67.31 44.45 0) (hide yes) (show_name no) (do_not_autoplace no) (effects (font (size 1.27 1.27))))
  (property "Value" "+7V" (at 67.31 53.34 0) (show_name no) (do_not_autoplace no) (effects (font (size 1.27 1.27))))
  (property "Footprint" "" (at 67.31 48.26 0) (hide yes) (show_name no) (do_not_autoplace no) (effects (font (size 1.27 1.27))))
  (property "Datasheet" "" (at 67.31 48.26 0) (hide yes) (show_name no) (do_not_autoplace no) (effects (font (size 1.27 1.27))))
  (property "Description" "Power symbol creates a global label with name \"+5V\"" (at 67.31 48.26 0) (hide yes) (show_name no) (do_not_autoplace no) (effects (font (size 1.27 1.27))))
  (pin "1")))
